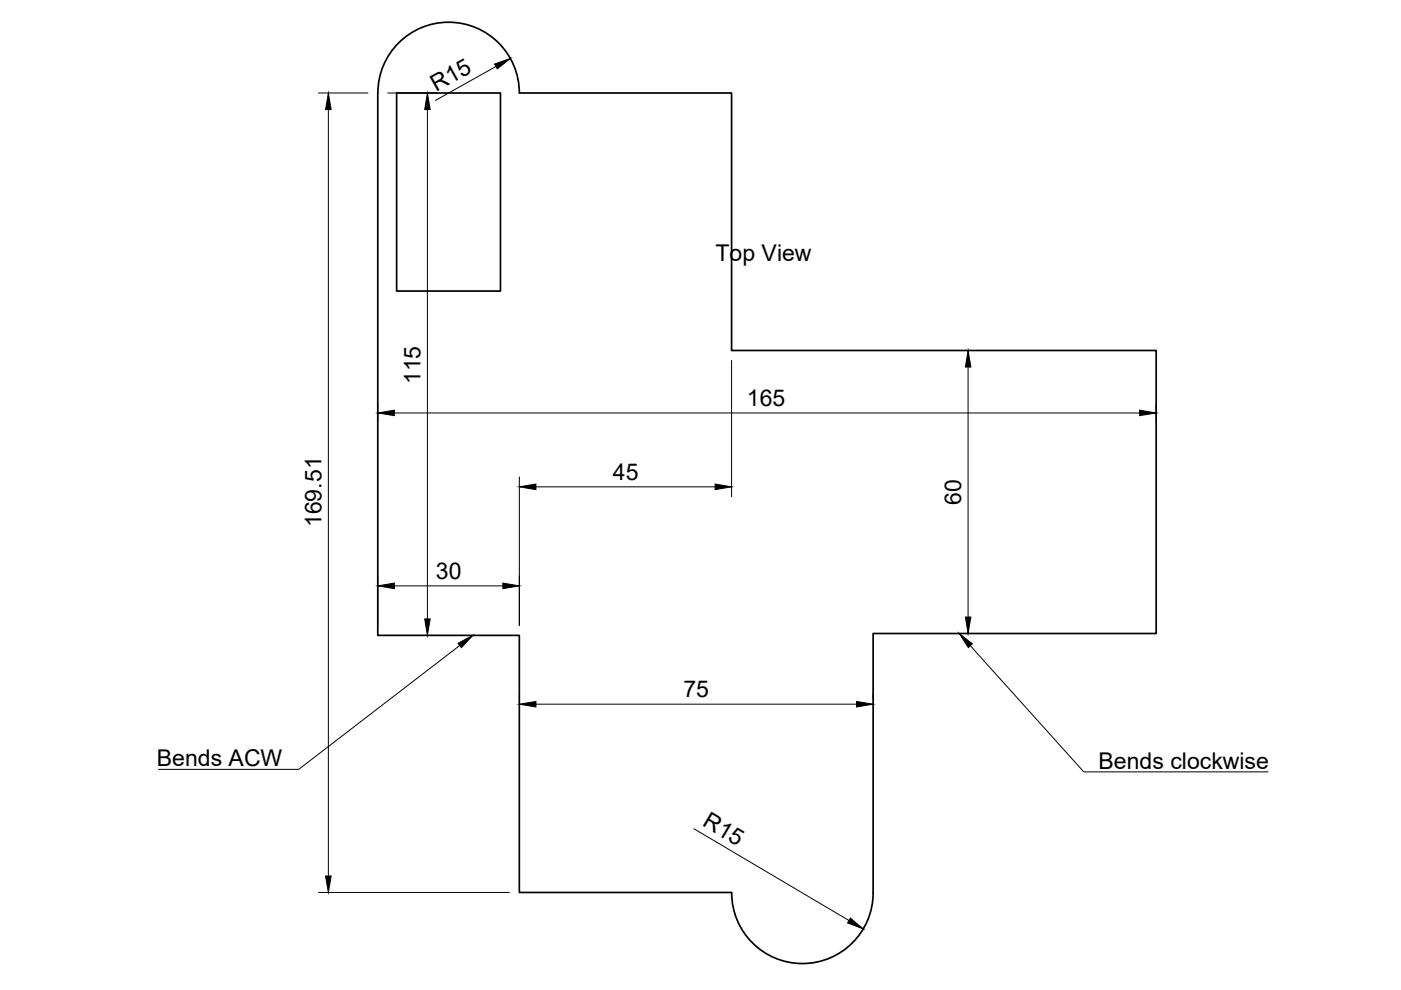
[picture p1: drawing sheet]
<svg xmlns="http://www.w3.org/2000/svg" width="297mm" height="210mm" viewBox="0 0 297 210" stroke-linecap="round" stroke-linejoin="round" font-family="sans-serif">
<!-- layer: Visible -->
<path d="M84.1 19.7h22v42h-22zM155.1 189.3l-45-.1v-54.5h-30v-115a15 15 0 0 1 15-15 15 15 0 0 1 15 15h45v54.6h90v60h-60v55M155.1 189.3a15 15 0 0 0 15 15 15 15 0 0 0 15-15" fill="none" stroke="#000" stroke-width=".36"/>
<!-- layer: FD_Dimensions -->
<g fill="none" stroke="#000" stroke-width=".21">
<path d="M67.5 19.7h10.5M82.2 19.7h10.5M105.2 14.1l-12.9 7.2M69.6 23.2v162.5M90.6 23.2v108M155.1 76.4v28.9M205.3 77.8v53M80.1 85.5v3.9M83.6 87.6h158M245.1 85.5v3.9M110.1 101.1v31.5M113.6 103.2h38"/>
<path d="M80.1 122.1v10.5M82.2 134.7h10.5M83.6 124.2h23M110.1 147.2v1M113.6 149.3h68M185.1 147.2v1M147.1 175.7l32.9 19.5M67.5 189.2h40.5"/>
</g>
<g fill="#000" stroke="#000" stroke-width=".21">
<path d="M104.9 13.6l3.3-1.2-2.8 2.2zM69.6 19.7l.6 3.5h-1.2zM90.6 19.7l.6 3.5h-1.2zM205.3 74.3l.5 3.5h-1.1zM80.1 87.6l3.5-.6v1.1zM241.6 87l3.5 .6-3.5 .5zM110.1 103.2l3.5-.6v1.2zM151.6 102.6l3.5 .6-3.5 .6zM80.1 124.2l3.5-.6v1.2zM90 131.2h1.2l-.6 3.5zM106.6 123.6l3.5 .6-3.5 .6zM204.7 130.8h1.1l-.5 3.5z"/>
<path d="M110.1 149.3l3.5-.6v1.2zM181.6 148.7l3.5 .6-3.5 .6zM69 185.7h1.2l-.6 3.5zM180.3 194.7l2.7 2.2-3.3-1.2z"/>
</g>
<!-- layer: Leaders -->
<path d="M97.1 136.4l3.1-1.7-2.4 2.6zM203.4 134.3l2.8 2.2-.9 .8z" fill="#000" stroke="#000" stroke-width=".21"/>
<path d="M97.5 136.9l-34.2 26.2h-29.7M205.7 136.9l24.1 26.8h39.1" fill="none" stroke="#000" stroke-width=".21"/>
<g font-size="4.9">
<text x="92.5" y="19.5" transform="rotate(-29 92.5 19.5)">R15</text>
<text x="151.7" y="55.3">Top View</text>
<text x="89.2" y="81.5" transform="rotate(-90 89.2 81.5)">115</text>
<text x="158.4" y="86.1">165</text>
<text x="130" y="101.8">45</text>
<text x="203.8" y="107" transform="rotate(-90 203.8 107)">60</text>
<text x="68.2" y="111.8" transform="rotate(-90 68.2 111.8)">169.51</text>
<text x="92.4" y="122.8">30</text>
<text x="144.9" y="147.8">75</text>
<text x="33.3" y="162.4">Bends ACW</text>
<text x="232.9" y="163">Bends clockwise</text>
<text x="148.8" y="175" transform="rotate(31 148.8 175)">R15</text>
</g>
</svg>
